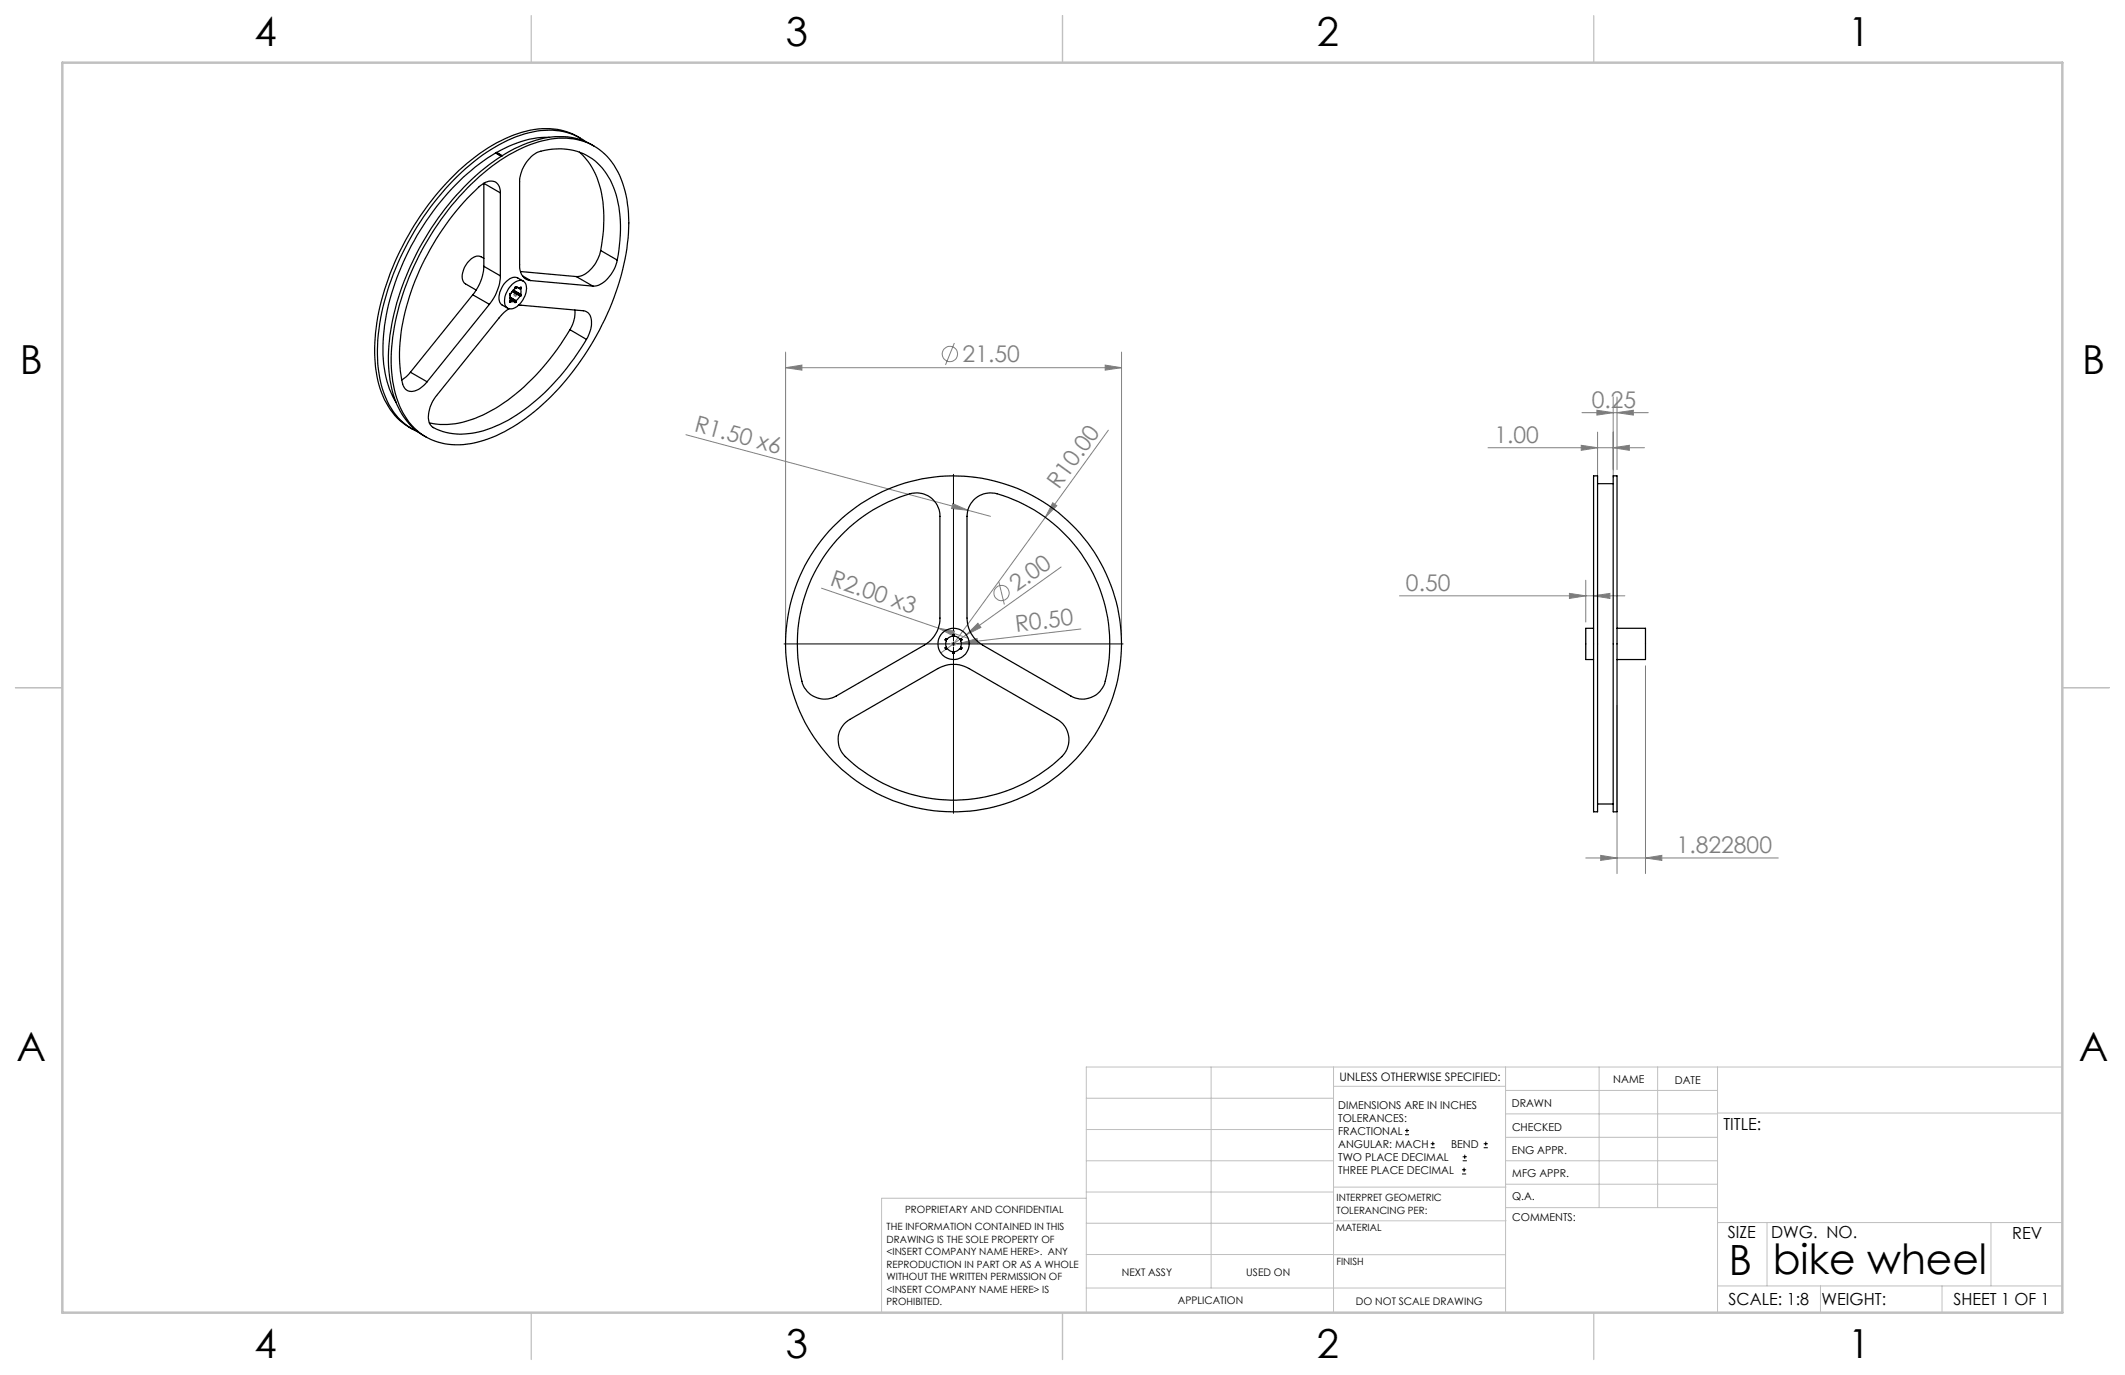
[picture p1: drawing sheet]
<svg xmlns="http://www.w3.org/2000/svg" width="432mm" height="279mm" viewBox="0 0 432 279" stroke-linecap="round" stroke-linejoin="round" font-family="sans-serif">
<g fill="none" stroke="#808080" stroke-width=".2">
<path d="M104.2 59.9h1M104.4 59.5l.7 .7M104.7 59.4v1M105.1 59.5l-.7 .7M159.6 74.7l3.3-.5v1zM159.6 71.5v58.1M159.6 74.7h68.3M193.9 69.7l-1.8 4.5M224.6 74.2l3.3 .5-3.3 .5zM227.9 71.5v58.1M139.4 88.3l57.3 15.4M225.2 87.4l-12.8 17.7"/>
<path d="M302.4 91h31.8M321.3 90.5l3.3 .5-3.3 .5zM321.5 83.9h13.4M324.5 83.4l3.3 .5-3.3 .4zM324.6 87.8v9.2M327.8 91l3.3-.5v1zM327.8 80.7v16.3M328.6 83.9l3.3-.5v.9zM328.6 80.7v14.7M166.9 119.5l29.8 10.2M193.6 102.3l3.1 1.4-3.3-.4zM196.7 103.7l4.6 1.2"/>
<path d="M203 118.2l1.1 4.6M212.4 105.1l-18.7 25.7 1.6-.1M213.9 102.2l.8 .6-2.3 2.3zM215.6 115.2l-24.4 17.5M322.2 117.9v8.5M190.7 127.6l3.3 .6-.4 1zM193.3 130.8h1M193.4 130.5l.7 .7M193.7 130.4v.9M194.1 130.5l-.7 .7M195.3 130.7l3.2-.9 .2 1zM196.4 129l2.3-2.4 .6 .9z"/>
<path d="M219.6 127.8l-24.3 2.9M284.4 121.1h45.8M318.9 120.6l3.3 .5-3.3 .5zM323.8 121.1l3.3-.5v1zM334.4 135.3v42.2M328.6 143.3v34.2M322.2 174.3h39.2M325.3 173.8l3.3 .5-3.3 .5zM334.4 174.3l3.3-.5v1z"/>
<circle cx="193" cy="71.9" r="1.55"/>
<circle cx="203.5" cy="120.5" r="1.57"/>
</g>
<g fill="none" stroke="#000" stroke-width=".2">
<path d="M193.7 96.4v33.8M159.3 130.8h33.8M193.4 130.8h.7M193.7 130.5v.7M193.7 131.5v33.8M194.4 130.8h33.8M285.5 230.6h.8M285.5 229.7h.8M285.9 229.3v.9M290.7 233.2h.8M290.7 232.4h.8M291.1 232v.8"/>
<path d="M297.1 238.5h.8M297.1 237.7h.8M297.2 235.9h.9M297.2 235.1h.9M297.5 237.3v.8M297.6 234.6v.9M301.5 233.2h.8M301.5 232.4h.8M301.9 232v.8"/>
</g>
<g fill="none" stroke="#c0c0c0" stroke-width=".2">
<path d="M246.1 216.8v44.9M271 216.8v49.9M305.9 216.8v49.9M324.9 216.8v28.6M336.8 216.8v28.6M349 216.8v49.9M419.1 216.8h-198.4v49.9M220.7 235.9h50.3M220.7 229.5h50.3M220.7 223.2h50.3M271 220.7h34.9M305.9 231.1h43.1"/>
<path d="M305.9 226.3h43.1M305.9 221.6h43.1M305.9 235.9h43.1M349 226.2h70.1M220.7 248.6h50.3M220.7 242.2h50.3M220.7 254.9h50.3M220.7 243.5h-41.6v23.2M271 255h34.9M271 248.1h35M271 241.2h35M305.9 240.6h43.1"/>
<path d="M306 245.4h43M349 248.4h70.1M359.1 248.4v12.9M404.6 248.4v12.9M220.7 261.7h85.2M349 261.3h70.1M369.9 261.3v5.4M394.6 261.3v5.4"/>
</g>
<path d="M108 3.2v9.5M215.9 3.2v9.5M323.8 3.2v9.5M3.1 139.7h9.6M419.1 139.7h9.5M108 266.7v9.6M215.9 266.7v9.6M323.8 266.7v9.6" fill="none" stroke="#c0c0c0" stroke-width=".25"/>
<path d="M12.7 12.7h406.4v254h-406.4z" fill="none" stroke="#c0c0c0" stroke-width=".5"/>
<g fill="#808080">
<path d="M190.7 127.6l3.3 .6-.4 1z"/>
<path d="M193.6 102.3l3.1 1.4-3.3-.4z"/>
<path d="M195.3 130.7l3.2-.9 .2 1z"/>
<path d="M196.4 129l2.3-2.4 .6 .9z"/>
<path d="M213.9 102.2l.8 .6-2.3 2.3z"/>
<path d="M334.4 174.3l3.3-.5v1zM325.3 173.8l3.3 .5-3.3 .5z"/>
<path d="M328.6 83.9l3.3-.5v.9zM324.5 83.4l3.3 .5-3.3 .4zM327.8 91l3.3-.5v1zM321.3 90.5l3.3 .5-3.3 .5zM323.8 121.1l3.3-.5v1zM318.9 120.6l3.3 .5-3.3 .5z"/>
<path d="M159.6 74.7l3.3-.5v1zM224.6 74.2l3.3 .5-3.3 .5z"/>
</g>
<g fill="none" stroke="#000" stroke-width=".25">
<path d="M94.9 38.2a33.7 33.7 0 0 1 15.3-9.6 13 13 0 0 1 13.2 3.2 19.1 19.1 0 0 1 4.3 12.5 48.2 48.2 0 0 1-7.1 24.9 48.7 48.7 0 0 1-18 18.5 18.1 18.1 0 0 1-13.7 2.1 13.1 13.1 0 0 1-8.5-9.7 35.9 35.9 0 0 1 1.5-20.4 58.4 58.4 0 0 1 13-21.5zM100.7 31.1h.1M100.7 31.1a48.9 48.9 0 0 0-18.2 21 42.1 42.1 0 0 0-4.5 21.9 19.3 19.3 0 0 0 2.5 7.8M100.8 31.1l1.1 .6M100.9 31.1v.1M100.9 31v.1M100.9 31l1.1 .7M100.9 31.1l1.1 .6M100.9 31h.1M100.9 31l1.2 .6M101.7 39.2a2.03 2.03 0 0 0-1-2.2 2.03 2.03 0 0 0-2.3 .2 43.2 43.2 0 0 0-9.7 11.3 46.7 46.7 0 0 0-7.5 24.1 17.1 17.1 0 0 0 1 6.2 2.24 2.24 0 0 0 3.3 0l1.3-1.2M101.7 39.2v16.9"/>
<path d="M101.7 39.2l-3.4-1.9v16.8M111.6 27.9a20.2 20.2 0 0 0-10.7 3.1M117.7 30.9a15.7 15.7 0 0 1 4.9 11 33.5 33.5 0 0 1-.5 9M117.9 28a14.5 14.5 0 0 0-12.7-.8 37.4 37.4 0 0 0-16 11.7 55 55 0 0 0-12.9 28.7 24.7 24.7 0 0 0 2.2 14.3 12 12 0 0 0 5.2 5.3M119 28.8a13.3 13.3 0 0 0-11.5-1.8 34.6 34.6 0 0 0-16.2 10.5 54.8 54.8 0 0 0-14.5 31.5 23.1 23.1 0 0 0 3.1 14.6 12.1 12.1 0 0 0 5 4.1M120.7 29.7a14.1 14.1 0 0 0-12.7-.9 37.2 37.2 0 0 0-15.2 10.8 55.1 55.1 0 0 0-13.8 30.7 23.6 23.6 0 0 0 2.7 13.9 12.3 12.3 0 0 0 4.9 4.6M96.1 59.9l3.3 1.9M96.1 59.9l-12.7 15.7M98.3 54.1a9.8 9.8 0 0 1-2.2 5.8M98.3 52.5a2.08 2.08 0 0 0-3.1 .6 3.9 3.9 0 0 0-1 4.3l2.6 1.5M98.3 54.1l3.4 2M101.7 56.1a10 10 0 0 1-2.3 5.7"/>
<path d="M103.5 59.9h.1M103.5 59.9h.2M103.5 59.8l.2 .1M103.6 59.8l.1 .1M103.6 59.6v.1M103.6 59.6l.2 .1M103.6 59.7l-.1 .2M103.7 59.9l-.1 .6 .1 .5M103.8 59.7h.1M104 57.8a1.86 1.86 0 0 1 2.6-.4 3.7 3.7 0 0 1-.8 4.1 2.33 2.33 0 0 1-2.6 1.1 2.61 2.61 0 0 1-.2-3.3zM104.1 59.2l1.6 .9M104.1 59.1l1.7 1"/>
<path d="M104.2 59.1l1.7 1M104.3 58.9l1.5 .9M104.6 58.4l.3 .1M104.7 58.4l-.1 .3-.7 .9M104.7 58.4l.1 .1M104.8 58.5h.1M104.8 58.3h.1M104.8 58.3v.2M104.8 58.3l-.1 .1M104.9 58.5l.4-.1 .4 .2M105.2 58.4l.6 .4M105.3 58.4l.5 .3"/>
<path d="M105.4 58.5l.3 .1M105.8 58.8v1M105.8 55.2l11.3 1M105.8 58.7v.1M105.8 59.8h.1M105.8 58.4l.1 .1M105.8 58.5h.1M105.9 58.4l-.2 .2M105.9 58.4v.1M105.9 58.3v.1M105.9 59.8v.1M105.9 58.5h.1"/>
<path d="M105.9 59.9v.2M105.9 58.5l-.1 .2M106.2 56.1l1.6 .9M106.3 57.1l-1.1-.6a2.45 2.45 0 0 0-2.8 1.2 3.5 3.5 0 0 0-.6 4.1l1.4 .8M107.8 57l12.7 1.1M117.1 56.2l3.4 1.9M122.1 50.9a7.1 7.1 0 0 1-4.1 5.2l-.9 .1M122.1 50.9l3.3 1.9M125.4 52.8a25.6 25.6 0 0 0-1.4-16.2 11.5 11.5 0 0 0-13.3-6 6 6 0 0 0-4.7 4.3l-.4 1.6v17.3a2.77 2.77 0 0 0 2.2 3.2M125.4 52.8a6.9 6.9 0 0 1-4.3 5.3h-.6M83.4 75.6l-.9 1-.9 .6M83.4 75.6l3.4 2"/>
<path d="M99.4 61.8l-12.6 15.8M103.4 62.7l-1.7 1.5-13 16.2a6.3 6.3 0 0 0-1.4 5.7l.8 .8M103.6 60.6l1.2 .7M103.6 60.4l1.2 .7M103.6 61.4h.1M103.6 61.1l.2 .1M103.6 60.4l1.3 .7M103.7 61.1l.2 .1M103.7 61h.1M103.7 61l-.2 .2 .1 .2M103.8 61.2h.1M103.8 61.2l-.2 .2"/>
<path d="M103.9 61.2l.2 .1 .5-.1M104.6 61.2h.1M104.7 61.5h.1M104.6 61.2v.3M104.6 61.5h.1M104.6 61.3l.2 .1M104.8 61.3v.1M104.8 61.1v.2M104.8 61.4l-.1 .1M104.9 61.1h-.1M105.3 62l13.2 1.1a2.07 2.07 0 0 1 1.7 2.6 7.3 7.3 0 0 1-1 3.3M105.7 60.1l-.8 1"/>
<path d="M105.7 60.1h.1M105.9 60.1h-.1M115.8 67a45 45 0 0 1-16 16.4 17.6 17.6 0 0 1-12.6 2.5M115.8 67l3.4 2M116.8 63a6.7 6.7 0 0 1-1 4M119.2 69a43.9 43.9 0 0 1-17.7 17.3 15.7 15.7 0 0 1-12.8 .9l-.6-.3M88 86.9h.1M323.8 96.7h.8v68.3h-.8zM324.6 98.3h3.2M327.8 96.7h.8v68.3h-.8zM171.7 108a30.5 30.5 0 0 1 14.1-7.8 4.7 4.7 0 0 1 5.2 4.7v20.7a6.3 6.3 0 0 1-3.2 5.5l-17.9 10.3a4.8 4.8 0 0 1-7-3 31.7 31.7 0 0 1 8.8-30.4zM197.9 101.6a5.1 5.1 0 0 1 5.8-.9 31.6 31.6 0 0 1 20.6 38.6 4.8 4.8 0 0 1-6.7 2.1l-17.9-10.3a6.3 6.3 0 0 1-3.2-5.5v-20.7a4.8 4.8 0 0 1 1.4-3.3z"/>
<path d="M195.1 129.9h.1M195.1 129.9l-.4-.4-.8-.2v-.4h-.3v.4l-.8 .2-.3 .4-.3-.1-.1 .2 .2 .2-.1 .6 .1 .7-.2 .1 .1 .3 .3-.1 .5 .4 .6 .2v.4h.3v-.4l.7-.2 .5-.4M195.1 131.8h.1M195.1 129.9l.2-.1 .2 .2-.3 .2 .1 .5-.1 .8 .3 .2-.2 .2-.2-.1M323.8 127.7h-1.6v6.3h1.6M328.6 127.7h5.8v6.3h-5.8M171.6 147l1.1-.8 17.9-10.3a6.4 6.4 0 0 1 6.3 0l17.9 10.3a4.9 4.9 0 0 1 .1 8.4 31.6 31.6 0 0 1-43.7-1.6 4.8 4.8 0 0 1 .4-6zM324.6 163.4h3.2"/>
<circle cx="193.8" cy="130.9" r="3.2"/>
<circle cx="193.8" cy="130.8" r="34.1"/>
</g>
<g font-size="8.5">
<text x="351.3" y="259">B</text>
<text x="360.2" y="258.9">bike wheel</text>
</g>
<g font-size="8.1">
<text x="51.7" y="9.3">4</text>
<text x="159.7" y="9.3">3</text>
<text x="267.6" y="9.3">2</text>
<text x="375.6" y="9.3">1</text>
<text x="4" y="76">B</text>
<text x="423.1" y="76">B</text>
<text x="3.3" y="215.7">A</text>
<text x="422.4" y="215.7">A</text>
<text x="51.7" y="276">4</text>
<text x="159.7" y="276">3</text>
<text x="267.6" y="276">2</text>
<text x="375.6" y="276">1</text>
</g>
<g font-size="4.7" fill="#808080">
<text x="195.6" y="73.6">21.50</text>
<text x="323.4" y="82.8">0.25</text>
<text x="140.9" y="87.7" transform="rotate(15 140.9 87.7)">R1.50 x6</text>
<text x="303.7" y="90">1.00</text>
<text x="215.2" y="99.6" transform="rotate(-54 215.2 99.6)">R10.00</text>
<text x="168.5" y="119" transform="rotate(19 168.5 119)">R2.00 x3</text>
<text x="206.6" y="120.4" transform="rotate(-36 206.6 120.4)">2.00</text>
<text x="285.7" y="120.1">0.50</text>
<text x="206.5" y="128.3" transform="rotate(-7 206.5 128.3)">R0.50</text>
<text x="340.7" y="173.3">1.822800</text>
</g>
<g font-size="3.4">
<text x="350.2" y="229.5">TITLE:</text>
<text x="351.1" y="251.6">SIZE</text>
<text x="359.9" y="251.6">DWG. NO.</text>
<text x="408.9" y="251.7">REV</text>
<text x="351.2" y="265.2">SCALE: 1:8</text>
<text x="370.1" y="265.3">WEIGHT:</text>
<text x="396.9" y="265.2">SHEET 1 OF 1</text>
</g>
<text font-size="2.4" x="272.2" y="219.7">UNLESS OTHERWISE SPECIFIED:</text>
<g font-size="2.2">
<text x="327.8" y="220.1">NAME</text>
<text x="340.3" y="220.2">DATE</text>
<text x="271.9" y="225.3">DIMENSIONS ARE IN INCHES</text>
<text x="271.9" y="227.9">TOLERANCES:</text>
<text x="307.2" y="224.9">DRAWN</text>
<text x="271.9" y="230.6">FRACTIONAL</text>
<text x="271.9" y="233.2">ANGULAR: MACH</text>
<text x="294.9" y="233.2">BEND</text>
<text x="307.3" y="229.8">CHECKED</text>
<text x="271.9" y="235.9">TWO PLACE DECIMAL</text>
<text x="271.9" y="238.5">THREE PLACE DECIMAL</text>
<text x="307.2" y="234.5">ENG APPR.</text>
<text x="307.3" y="239.2">MFG APPR.</text>
<text x="307.3" y="243.9">Q.A.</text>
<text x="307.3" y="248.1">COMMENTS:</text>
</g>
<g font-size="2.1">
<text x="227.9" y="259.2">NEXT ASSY</text>
<text x="253.3" y="259.2">USED ON</text>
<text x="239.3" y="265">APPLICATION</text>
<text x="275.5" y="265.1">DO NOT SCALE DRAWING</text>
</g>
<g font-size="2">
<text x="271.6" y="244.1">INTERPRET GEOMETRIC</text>
<text x="180.2" y="250">THE INFORMATION CONTAINED IN THIS</text>
<text x="183.9" y="246.4">PROPRIETARY AND CONFIDENTIAL</text>
<text x="271.5" y="250.2">MATERIAL</text>
<text x="271.6" y="246.6">TOLERANCING PER:</text>
<text x="180.2" y="252.5">DRAWING IS THE SOLE PROPERTY OF</text>
<text x="180.2" y="255.1">&lt;INSERT COMPANY NAME HERE&gt;. ANY</text>
<text x="180.2" y="257.6">REPRODUCTION IN PART OR AS A WHOLE</text>
<text x="271.5" y="257">FINISH</text>
<text x="180.2" y="260.1">WITHOUT THE WRITTEN PERMISSION OF</text>
<text x="180.2" y="262.6">&lt;INSERT COMPANY NAME HERE&gt; IS</text>
<text x="180.2" y="265.2">PROHIBITED.</text>
</g>
</svg>
